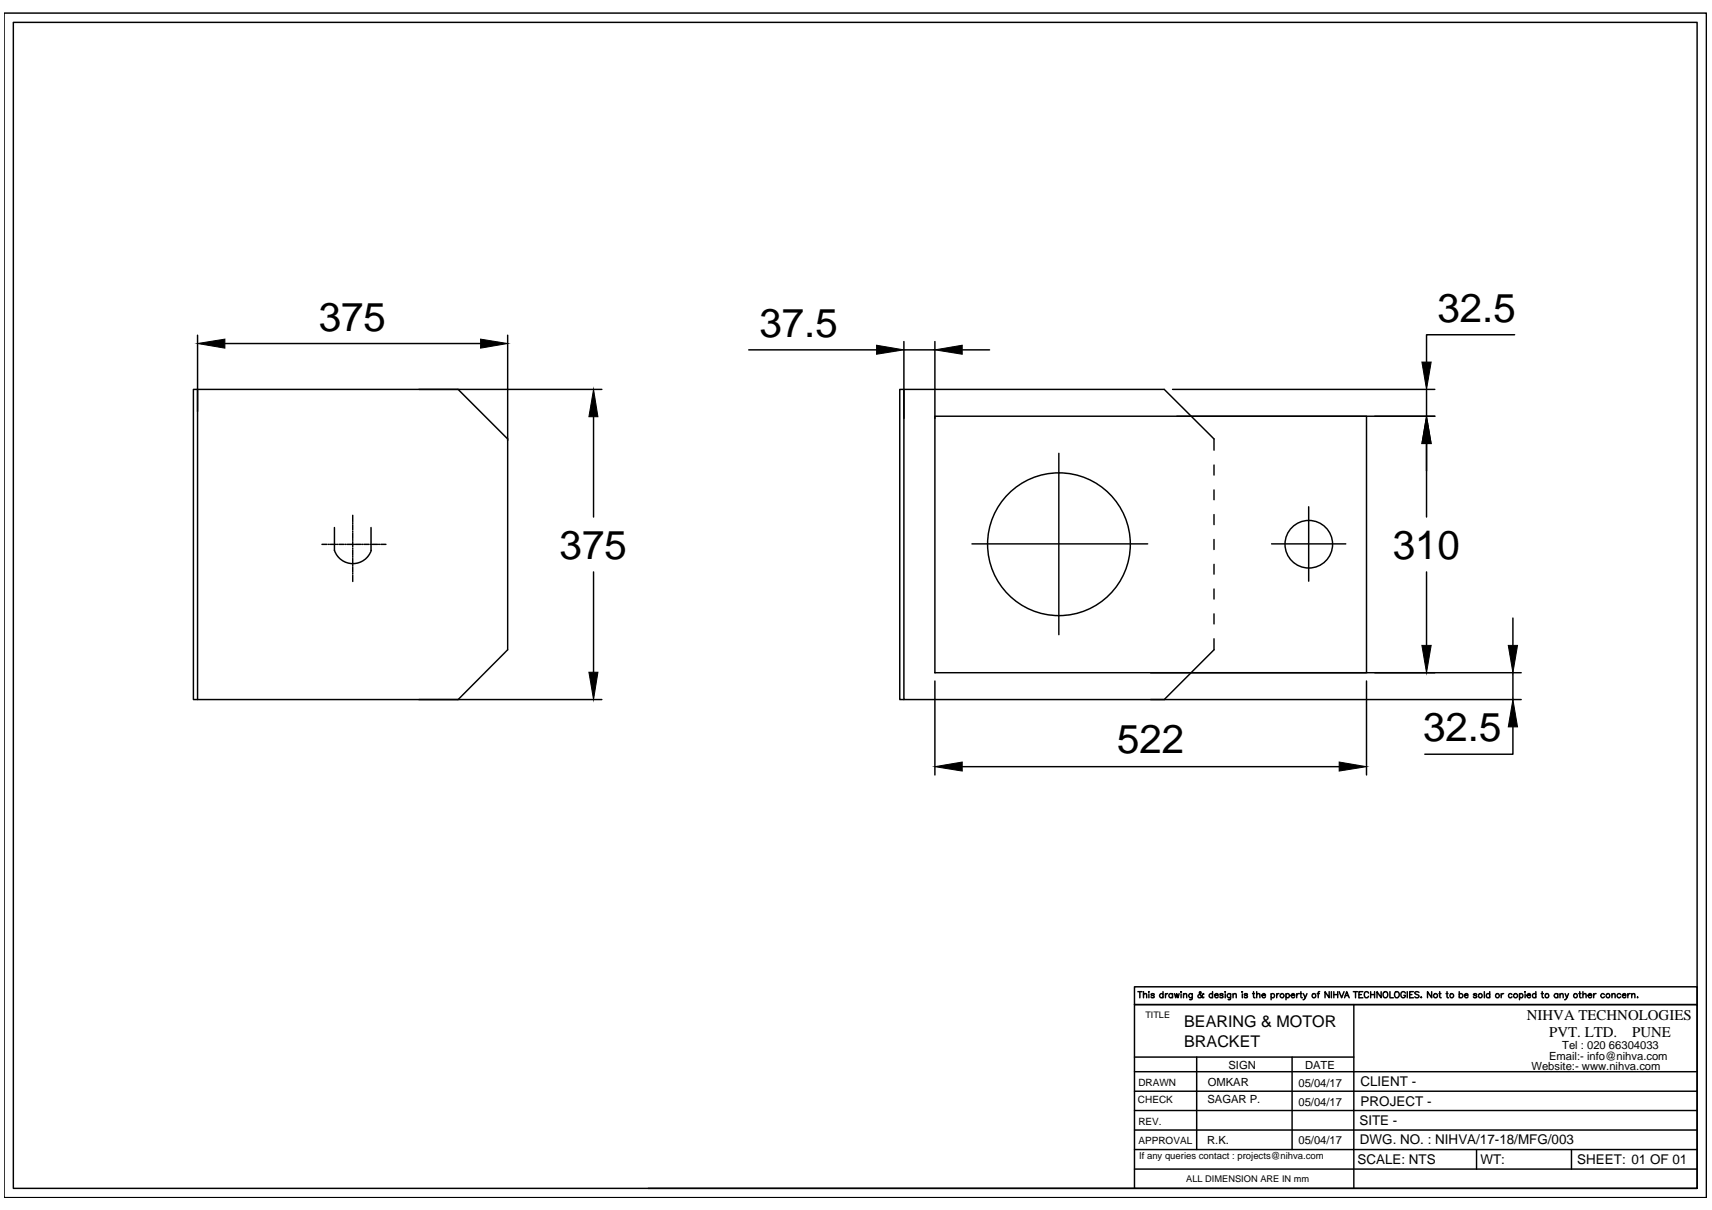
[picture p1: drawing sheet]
<svg xmlns="http://www.w3.org/2000/svg" width="297mm" height="210mm" viewBox="0 0 297 210" stroke-linecap="round" stroke-linejoin="round" font-family="sans-serif">
<!-- layer: 0 -->
<g fill="none" stroke="#000" stroke-width=".25">
<path d="M.7 2.3h295.4v205.5h-295.4zM2.3 3.9h292.2v202.2h-292.2zM34.3 58.2v13.2M39 59.6h44.4M88.1 58.2v54.5l-8.6 8.7h-45.2v-53.9M156.8 59.3v13.3M162.2 59.3v13.3M262.8 58.1h-15.3v4.7M34.3 67.5h-.7v53.9h.7M34.3 67.5h70.1M79.5 67.5l8.6 8.6M103 72.3v17.4"/>
<path d="M129.9 60.7h22.2M156.8 67.5v53.9h45.2l8.6-8.7v-1.9M156.8 67.5h-.7v53.9h.7M156.8 67.5h45.2l8.6 8.6v2M156.8 60.7h5.4M162.2 72.2h74.9v44.5h-74.9zM166.9 60.7h4.8M183.7 78.6v31.5M203.4 67.5h45.5M204.2 72.2h44.7M247.5 67.5v4.7M247.5 76.9v12.8"/>
<path d="M55.9 94.4h.9M57 94.4h.1M57.3 94.4h.9M58 91.5v4a3.4 3.4 0 0 0 3.2 2.3 3.4 3.4 0 0 0 3.2-2.3M58.4 94.4h.2M58.8 94.4h.9M59.8 94.4h.3M60.2 94.4h1M61.2 89.4v1.1M61.2 90.7v.2M61.2 91v.9M61.2 92.1v.2"/>
<path d="M61.2 92.5v.9M61.2 93.6v.2M61.2 94v.9M61.2 95.1v.1M61.2 95.4v.9M61.2 96.5v.2M61.2 96.9v.9M61.2 97.9v.3M61.2 98.3v1M61.2 99.4v.2M61.2 99.8v1.1M61.3 94.4h.2"/>
<path d="M61.7 94.4h.9M62.8 94.4h.2M63.1 94.4h.9M64.2 94.4h.2M64.4 91.5v4M64.6 94.4h.9M65.7 94.4h.2M66.1 94.4h.9M103 99.2v17.4M168.6 94.3h30.5M210.6 80.7v1.7M210.6 85v1.7"/>
<path d="M210.6 89.3v1.7M210.6 93.6v1.7M210.6 97.9v1.7M220.6 94.3h12.9M227.1 87.9v12.9M247.5 99.2v12.8M162.2 118.1v16.3M199.6 116.7h64.3M210.6 102.2v1.7M210.6 106.5v1.7M237.1 118.1v16.3M262.5 107.2v4.8"/>
<path d="M262.5 116.7v4.7M72.7 121.4h31.7M166.9 133h65.5M199.6 121.4h64.3M262.5 126.1v4.7h-15.3M197.4 172h.7M197.8 172v1.1M198.4 172.6l.1-.2h.4l.1 .7M198.4 172v1.1M199.3 172l.1 .1zM199.3 172.4v.7M200.3 172.5l-.1-.1h-.4v.2l.3 .1 .2 .2-.2 .2-.3-.1-.1-.1"/>
<path d="M201.8 172.5a.33 .33 0 0 0-.5 0 .33 .33 0 0 0 0 .5 .33 .33 0 0 0 .5-.1M201.8 172v1.1M202.2 172.4v.7M202.6 172.4h-.2l-.2 .3M203.4 172.5a.35 .35 0 0 0-.5 0 .35 .35 0 0 0 0 .5 .35 .35 0 0 0 .5-.1M203.4 172.4v.7M203.8 172.4l.2 .7 .2-.7 .2 .7 .2-.7M204.9 172l.1 .1zM204.9 172.4v.7M205.3 172.6l.2-.2h.4v.7M205.3 172.4v.7M206.9 172.4l-.1 .9-.4 .1"/>
<path d="M206.9 172.5a.35 .35 0 0 0-.6 0 .35 .35 0 0 0 0 .5 .35 .35 0 0 0 .6-.1M208.9 172.5l-.1-.1a.78 .78 0 0 1-.9 .6v-.3l.5-.4-.1-.3-.2 .2v.2l.5 .6 .2 .1 .1-.1M210.4 172.5a.33 .33 0 0 0-.5 0 .33 .33 0 0 0 0 .5 .33 .33 0 0 0 .5-.1M210.4 172v1.1M210.8 172.7h.6a.32 .32 0 0 0-.5-.3 .32 .32 0 0 0-.1 .5l.2 .2 .4-.2M212.2 172.5l-.2-.1h-.3v.1l.4 .2 .1 .3-.3 .1-.2-.2M212.5 172.1h.1M212.6 172.4v.7M213.5 172.4v.9l-.4 .1M213.5 172.5a.33 .33 0 0 0-.5 0 .33 .33 0 0 0 0 .5 .33 .33 0 0 0 .5-.1M213.9 172.6l.3-.2h.2l.1 .7M213.9 172.4v.7"/>
<path d="M215.5 172.1h.1zM215.5 172.4v.7M216.4 172.5v-.1h-.5v.2l.4 .1 .1 .2-.2 .2-.3-.1v-.1M217.3 172.4h.4M217.5 172v.9v.1l.2 .1M218 172.6l.2-.2h.4v.7M218 172v1.1M218.9 172.7h.7a.35 .35 0 0 0-.6-.2 .35 .35 0 0 0 .2 .6l.4-.2M220.5 172.5a.33 .33 0 0 1 .5 0 .33 .33 0 0 1 0 .5 .33 .33 0 0 1-.5-.1M220.5 172.4v1M221.5 172.4v.7M221.9 172.4h-.3l-.1 .3"/>
<path d="M223.1 172.5a.33 .33 0 0 1 .5 0 .33 .33 0 0 1 0 .5 .33 .33 0 0 1-.5-.1M223.1 172.4v1M224 172.7h.6a.35 .35 0 0 0-.6-.2 .35 .35 0 0 0 .3 .6l.3-.2M225 172.4v.7M225.4 172.4h-.2l-.2 .3M225.5 172.4h.4M225.7 172v.9v.1l.3 .1M226.1 172.4l.4 .7 .3-.7M226.5 173.1l-.4 .3M228.5 172.4h.4M229 172l-.2 .1-.1 .1v.9M230.6 172v1.1l-.7-1.1v1.1"/>
<path d="M231 172v1.1M231.4 172v1.1M231.4 172.5h.7M232.1 172v1.1M232.4 172l.4 1.1 .4-1.1M233.3 173.1l.4-1.1 .4 1.1M233.4 172.7h.5M234.8 172h.7M234.9 174.3v31.8M235.2 172v1.1M235.8 172.5h.4M236.5 172h-.7v1.1h.7"/>
<path d="M237.4 172.3a.37 .37 0 0 0-.4-.3 .37 .37 0 0 0-.3 .4v.3a.37 .37 0 0 0 .3 .4 .37 .37 0 0 0 .4-.3M237.8 172.5h.7M237.8 172v1.1M238.5 172v1.1M239.6 172v1.1l-.7-1.1v1.1M240.1 172.2a.45 .45 0 0 1 .5-.1 .45 .45 0 0 1 .2 .6 .4 .4 0 0 1-.4 .4 .4 .4 0 0 1-.4-.4zM241.2 172v1.1h.6M242 172.2a.49 .49 0 0 1 .8 .3 .49 .49 0 0 1-.7 .5l-.1-.3zM243.8 172.3a.39 .39 0 0 0-.4-.3 .39 .39 0 0 0-.3 .4v.3a.38 .38 0 0 0 .3 .4 .38 .38 0 0 0 .4-.4h-.2M244.2 172v1.1M244.6 172.5h.4M245.2 172h-.6v1.1h.6"/>
<path d="M246.2 172.2l-.3-.2-.4 .2v.2l.7 .4-.3 .3-.4-.2M246.6 173v.1zM248.4 172v1.1l-.7-1.1v1.1M249.7 172.4h.3M249.8 172v.9v.1l.2 .1M250.9 172.4h.3M251.1 172v.9v.1l.2 .1M253.2 172.5a.35 .35 0 0 1 .5 0 .35 .35 0 0 1 0 .5 .35 .35 0 0 1-.5-.1M253.2 172v1.1M254.1 172.7h.6a.32 .32 0 0 0-.5-.3 .32 .32 0 0 0 0 .5l.2 .2 .3-.2M256.2 172.5l-.2-.1-.4 .1 .5 .2 .1 .2-.1 .1-.3 .1-.2-.2M257.5 172v1.1"/>
<path d="M258.5 172.5a.33 .33 0 0 0-.5 0 .33 .33 0 0 0 0 .5 .33 .33 0 0 0 .5-.1M258.5 172v1.1M260.5 172.4v.7M260.9 172.4h-.3l-.1 .3M262.3 172.5a.33 .33 0 0 0-.5 0 .33 .33 0 0 0 0 .5 .33 .33 0 0 0 .5-.1M263.6 172.5a.33 .33 0 0 1 .5 0 .33 .33 0 0 1 0 .5 .33 .33 0 0 1-.5-.1M263.6 172.4v1M264.6 172.1h.1M264.6 172.4v.7M265 172.7h.5v-.2a.33 .33 0 0 0-.5 0 .33 .33 0 0 0 .1 .5 .33 .33 0 0 0 .4-.1M266.5 172.5a.33 .33 0 0 0-.5 0 .33 .33 0 0 0 0 .5 .33 .33 0 0 0 .5-.1M266.5 172v1.1"/>
<path d="M267.4 172.4h.4M267.6 172v.9v.1l.2 .1M270.3 172.5a.35 .35 0 0 0-.5 0 .35 .35 0 0 0 0 .5 .35 .35 0 0 0 .5-.1M270.3 172.4v.7M270.7 172.6l.2-.2h.3v.7M270.7 172.4v.7M271.6 172.4l.3 .7 .2-.7M271.9 173.1l-.4 .3M273.9 172.4h.4M274.1 172v.9v.1l.2 .1M274.6 172.6l.3-.2h.3v.7M274.6 172v1.1"/>
<path d="M275.5 172.7h.7a.35 .35 0 0 0-.6-.2 .35 .35 0 0 0 .2 .6l.4-.2M276.5 172.4v.7M276.9 172.4h-.2l-.2 .3M278.4 172.5a.35 .35 0 0 0-.6 0 .35 .35 0 0 0 0 .5 .35 .35 0 0 0 .6-.1M279.7 172.6l.2-.2h.3v.7M279.7 172.4v.7M281.2 172.5a.35 .35 0 0 0-.5 0 .35 .35 0 0 0 0 .5 .35 .35 0 0 0 .5-.1M281.5 172.7h.6a.32 .32 0 0 0-.5-.3 .32 .32 0 0 0-.1 .5l.3 .2 .3-.2M282.4 172.4v.7M282.9 172.4h-.3l-.2 .3M283.1 172.6l.3-.2h.2l.1 .7M283.1 172.4v.7"/>
<path d="M284.1 173v.1zM196.8 196h97.7M196.8 192.6h97.7M196.8 189.3h97.7M196.8 185.9h97.7M196.8 183.4h38.1M196.8 199.4h97.7M207.6 183.4v16M224.2 183.4v16M256.2 199.4v3.4M272.7 199.4v3.4M112.5 206.1h182"/>
<path d="M196.8 206.1v-31.8h97.7h-97.7v-3.1h97.7v34.9M196.8 202.8h97.7"/>
<circle cx="183.7" cy="94.4" r="12.4"/>
<circle cx="227.1" cy="94.4" r="4.1"/>
<circle cx="222.4" cy="172.7" r=".35"/>
<circle cx="228" cy="172.7" r=".35"/>
<circle cx="249.1" cy="172.7" r=".36"/>
<circle cx="251.9" cy="172.7" r=".35"/>
<circle cx="256.8" cy="172.7" r=".35"/>
<circle cx="259.8" cy="172.7" r=".35"/>
<circle cx="263" cy="172.7" r=".36"/>
<circle cx="268.4" cy="172.7" r=".35"/>
<circle cx="273.4" cy="172.7" r=".35"/>
<circle cx="279" cy="172.7" r=".35"/>
</g>
<g fill="#000" stroke="#000" stroke-width=".17">
<path d="M34.3 59.6l4.7-.8v1.6zM83.4 58.8l4.7 .8-4.7 .8zM152.1 59.9l4.7 .8-4.7 .8zM162.2 60.7l4.7-.8v1.6zM103 67.5l.7 4.8h-1.5zM247.5 72.2l.8 4.7h-1.6zM246.7 62.8h1.6l-.8 4.7zM102.2 116.6h1.5l-.7 4.8zM246.7 112h1.6l-.8 4.7zM261.7 112h1.6l-.8 4.7zM162.2 133l4.7-.8v1.6zM232.4 132.2l4.7 .8-4.7 .8z"/>
<path d="M262.5 121.4l.8 4.7h-1.6z"/>
</g>
<g font-size="7">
<text x="55.3" y="57.3">375</text>
<text x="131.8" y="58.4">37.5</text>
<text x="249.4" y="55.8">32.5</text>
<text x="97.1" y="96.9">375</text>
<text x="241.7" y="96.9">310</text>
<text x="193.8" y="130.7">522</text>
<text x="246.9" y="128.6">32.5</text>
</g>
<g font-size="2.8">
<text x="205.5" y="178.2">BEARING &amp; MOTOR</text>
<text x="205.5" y="181.6">BRACKET</text>
</g>
<g font-size="2.6">
<text x="264.9" y="177">NIHVA TECHNOLOGIES</text>
<text x="268.8" y="179.9">PVT. LTD.</text>
<text x="283.2" y="179.9">PUNE</text>
</g>
<g font-size="2.3">
<text x="236" y="188.5">CLIENT -</text>
<text x="236.1" y="191.8">PROJECT -</text>
<text x="235.9" y="195.2">SITE -</text>
<text x="235.5" y="201.9">SCALE: NTS</text>
<text x="236" y="198.5">DWG. NO. : NIHVA/17-18/MFG/003</text>
<text x="256.9" y="201.9">WT:</text>
<text x="273.7" y="201.9">SHEET: 01 OF 01</text>
</g>
<g font-size="1.9">
<text x="213.1" y="185.4">SIGN</text>
<text x="226.4" y="185.4">DATE</text>
<text x="265.7" y="185.7">Website:- www.nihva.com</text>
<text x="268.8" y="183.8">Email:- info@nihva.com</text>
<text x="271" y="181.9">Tel : 020 66304033</text>
<text x="209.5" y="191.3">SAGAR P.</text>
<text x="209.5" y="188.4">OMKAR</text>
<text x="225.3" y="191.9">05/04/17</text>
<text x="225.3" y="188.5">05/04/17</text>
<text x="209.5" y="198.4">R.K.</text>
<text x="225.3" y="198.5">05/04/17</text>
</g>
<g font-size="1.7">
<text x="197.4" y="191.3">CHECK</text>
<text x="197.5" y="188.3">DRAWN</text>
<text x="197.5" y="195.1">REV.</text>
<text x="197.5" y="198.4">APPROVAL</text>
<text x="197.6" y="201.1">If any queries contact : projects@nihva.com</text>
</g>
<g font-size="1.6">
<text x="198.7" y="176.6">TITLE</text>
<text x="205.8" y="205">ALL DIMENSION ARE IN mm</text>
</g>
</svg>
